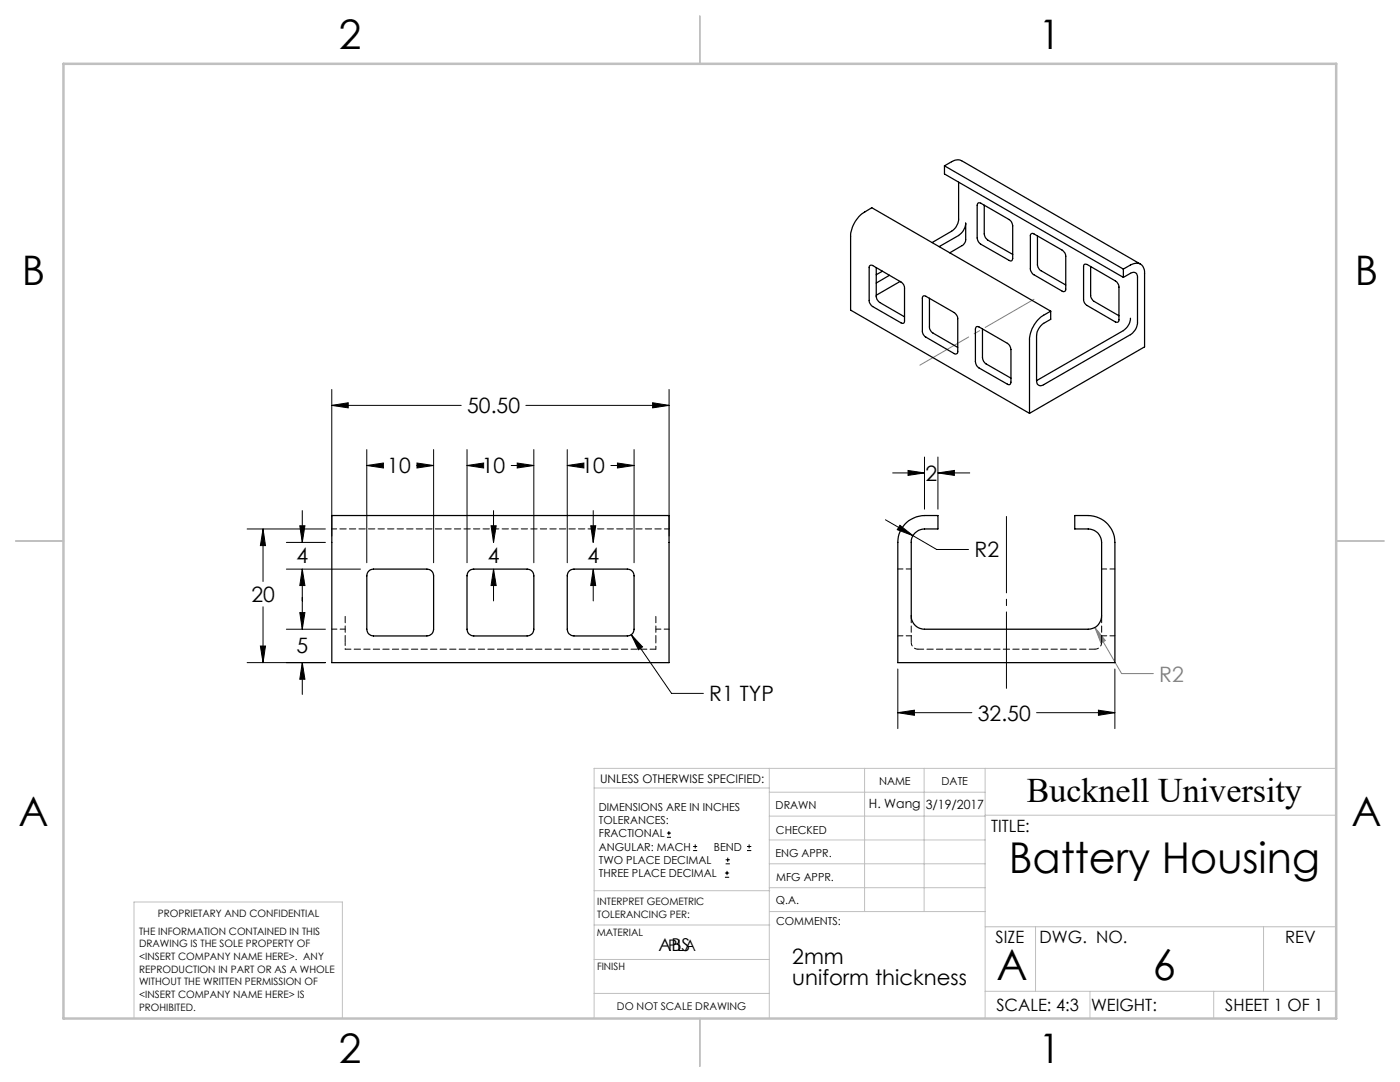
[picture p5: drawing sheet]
<svg xmlns="http://www.w3.org/2000/svg" width="279mm" height="216mm" viewBox="0 0 279 216" stroke-linecap="round" stroke-linejoin="round" font-family="sans-serif">
<g fill="none" stroke="#000" stroke-width=".2">
<path d="M66.2 77.7v29.3M133.5 77.7v29.3M66.2 80.9l3.3-.5v1zM66.2 80.9h25.8M73.2 92.9l3.3-.5v1zM73.2 89.7v22.6M73.2 92.9h2.9M83.1 92.9h3.4M83.2 92.4l3.3 .5-3.3 .5zM86.5 89.7v22.6M93.2 92.9l3.3-.5v1zM93.2 92.9h1.8"/>
<path d="M93.2 89.7v22.6M102 92.9h4.5M103.2 92.4l3.3 .5-3.3 .5zM105 80.9h28.5M106.5 89.7v22.6M113.2 92.9l3.3-.5v1zM113.2 92.9h1.7M113.2 89.7v22.6M121.9 92.9h4.6M123.2 92.4l3.3 .5-3.3 .5zM126.5 89.7v22.6M130.2 80.4l3.3 .5-3.3 .5z"/>
<path d="M178.2 94.4h6.3M181.2 93.9l3.3 .5-3.3 .5zM184.5 91.2v10.4M187.2 94.4l3.3-.5v1zM187.2 91.2v10.4M187.2 94.4h6.3M49.3 105.6h15.6M52.5 105.6l.5 3.3h-1zM52.5 105.6v10.4M57.2 113.6h14.7M57.2 108.2h7.7M59.8 104.9h1.1l-.6 3.3z"/>
<path d="M60.3 113.6l.6 3.2h-1.1zM60.3 101.9v6.3M60.3 113.6v12M98 104.9h1l-.5 3.3zM98.5 113.6l.5 3.2h-1zM98.5 101.9v6.3M98.5 113.6v6.3M117.9 104.9h1l-.5 3.3zM118.4 113.6l.5 3.2h-1zM118.4 101.9v6.3M118.4 113.6v6.3M176.7 103.7l5.5 3.2"/>
<path d="M179.6 104.8l2.6 2.1-3.1-1.2zM182.2 106.9l4.7 2.7h6.4M49.3 132.2h15.6M52 128.9h1l-.5 3.3zM52.5 121.1v11.1M57.2 125.6h7.7M59.8 122.2h1.1l-.6 3.4zM60.3 132.2l.6 3.3h-1.1zM60.3 132.2v6.4M126 126.6l2.2 2.5-.8 .5zM126 126.6l8 11.8h6.4M179.2 133.5v11.9"/>
<path d="M222.5 133.5v11.9M179.2 142.2h14.8M179.2 142.2l3.3-.5v1zM206.9 142.2h15.6M219.2 141.7l3.3 .5-3.3 .5zM133.1 167.1h.8M133.1 166.2h.8M133.5 165.8v.9M138.3 169.7h.8M138.3 168.9h.8M138.7 168.5v.8M144.7 175h.8"/>
<path d="M144.7 174.2h.8M144.8 172.4h.9M144.8 171.6h.9M145.1 173.8v.8M145.2 171.1v.9M149.1 169.7h.8M149.1 168.9h.8M149.5 168.5v.8"/>
</g>
<path d="M218.5 125.2l2.1 2.6-.9 .5zM218.5 125.2l5.3 9.2h6.4" fill="none" stroke="#808080" stroke-width=".2"/>
<path d="M200.9 138.6v-36.7" fill="none" stroke="#000" stroke-width=".2" stroke-dasharray="15.2 1.3 1.3 1.3" stroke-dashoffset="-1.2"/>
<g fill="none" stroke="#c0c0c0" stroke-width=".2">
<path d="M118.6 157.2h34.9M153.5 153.3v49.9M153.5 158.1h43.1M172.5 153.3v28.6M184.4 153.3v28.6M196.6 153.3v49.9M266.7 153.3h-148.1v49.9M118.6 177.7h35M153.5 167.6h43.1M153.5 162.8h43.1M153.5 172.4h43.1M153.5 177.1h43.1"/>
<path d="M196.6 162.7h70.1M118.6 198.2h34.9M118.6 191.5h34.9M118.6 184.6h35M153.6 181.9h43M196.6 197.8h70.1M196.6 184.9h70.1M206.7 184.9v12.9M217.5 197.8v5.4M242.2 197.8v5.4M252.2 184.9v12.9M26.7 203.2v-23.2h41.6v23.2"/>
</g>
<path d="M139.7 3.2v9.5M3.1 107.9h9.6M266.7 107.9h9.5M139.7 203.2v9.6" fill="none" stroke="#c0c0c0" stroke-width=".25"/>
<path d="M12.7 12.7h254v190.5h-254z" fill="none" stroke="#c0c0c0" stroke-width=".5"/>
<path d="M206.4 59.7l-22.8 13.2" fill="none" stroke="#808080" stroke-width=".2" stroke-dasharray="15.2 1.3 1.3 1.3" stroke-dashoffset="4"/>
<path d="M52.5 105.6l.5 3.3h-1zM52 128.9h1l-.5 3.3zM60.3 132.2l.6 3.3h-1.1zM59.8 122.2h1.1l-.6 3.4zM66.2 80.9l3.3-.5v1zM130.2 80.4l3.3 .5-3.3 .5zM60.3 113.6l.6 3.2h-1.1zM59.8 104.9h1.1l-.6 3.3zM98.5 113.6l.5 3.2h-1zM98 104.9h1l-.5 3.3zM118.4 113.6l.5 3.2h-1zM117.9 104.9h1l-.5 3.3zM73.2 92.9l3.3-.5v1zM83.2 92.4l3.3 .5-3.3 .5zM93.2 92.9l3.3-.5v1zM103.2 92.4l3.3 .5-3.3 .5zM113.2 92.9l3.3-.5v1zM123.2 92.4l3.3 .5-3.3 .5zM126 126.6l1.4 3 .8-.5zM179.2 142.2l3.3-.5v1zM219.2 141.7l3.3 .5-3.3 .5zM179.6 104.8l-.5 .9 3.1 1.2zM181.2 93.9l3.3 .5-3.3 .5zM187.2 94.4l3.3-.5v1z" fill="#000"/>
<path d="M218.5 125.2l2.1 2.6-.9 .5z" fill="#808080"/>
<g fill="none" stroke="#000" stroke-width=".25">
<path d="M188.5 33.1l1.4-.8a2.01 2.01 0 0 1 2-.2l35.7 20.6M188.5 33.1l35.7 20.6M188.5 33.1v1.6l35.7 20.7M191.3 36.4v7.3a3.1 3.1 0 0 1-1.4 2.4l-3.9 2.3M173.6 53h.6l5.6 3.3a1.38 1.38 0 0 1 .7 1.2v6.5a.41 .41 0 0 1-.2 .5 .41 .41 0 0 1-.5-.1l-5.6-3.2a1.6 1.6 0 0 1-.7-1.3v-6.6zM174.9 53.4v5.7a1.6 1.6 0 0 0 .7 1.3l4.9 2.8M176.1 54.1l-1.2 .7M177.5 54.9l-2.6 1.6M179.6 56.2l-4.7 2.7M184.3 59.1h.5l5.6 3.3a1.6 1.6 0 0 1 .7 1.2v6.5a.44 .44 0 0 1-.2 .5 .44 .44 0 0 1-.5 0l-5.6-3.3a1.38 1.38 0 0 1-.7-1.2v-6.7zM185.5 59.5v5.7a1.6 1.6 0 0 0 .7 1.3l4.9 2.8M187.4 49.2l3.9-2.2a3.2 3.2 0 0 0 1.4-2.5v3.3a1.47 1.47 0 0 1-.7 1.2l-2.5 1.4"/>
<path d="M195.2 40.6l.5-.1 5.7 3.3a1.6 1.6 0 0 1 .7 1.2v6.6a.42 .42 0 0 1-.2 .4 .42 .42 0 0 1-.5 0l-5.7-3.3a1.6 1.6 0 0 1-.7-1.2v-6.5zM196.4 41v5.7a1.6 1.6 0 0 0 .7 1.2l5 2.9M205.7 46.7l.3-.1 .3 .1 5.7 3.2a1.38 1.38 0 0 1 .7 1.3v6.5a.43 .43 0 0 1-.2 .5 .43 .43 0 0 1-.5-.1l-5.7-3.3a1.62 1.62 0 0 1-.7-1.2v-6.7zM207 47.1v5.7a1.62 1.62 0 0 0 .8 1.2l4.9 2.9M216.4 52.7l.6 .1 5.6 3.3a1.6 1.6 0 0 1 .7 1.2v6.5a.44 .44 0 0 1-.2 .5 .44 .44 0 0 1-.5-.1l-5.6-3.2a1.38 1.38 0 0 1-.7-1.3v-6.6zM217.7 53.2v5.7a1.6 1.6 0 0 0 .7 1.2l4.9 2.9M224.2 55.4l1.4-.9a.85 .85 0 0 1 1-.1 .85 .85 0 0 1 .4 1v8.9a2.97 2.97 0 0 1-1.4 2.5l-17.3 10a.86 .86 0 0 1-1 .1 .86 .86 0 0 1-.4-.9M224.2 53.7l1.4-.8a1.72 1.72 0 0 1 2-.2 1.72 1.72 0 0 1 .8 1.8v14.7l-22.9 13.3M224.2 53.7v1.7M194.8 65.3l.6-.1 5.6 3.3a1.6 1.6 0 0 1 .8 1.2v6.6a.42 .42 0 0 1-.3 .4 .42 .42 0 0 1-.5 0l-5.6-3.3a1.6 1.6 0 0 1-.7-1.2v-6.5zM196.1 65.7v5.7a1.6 1.6 0 0 0 .7 1.2l5 2.9M209.7 62.1v1.6l-1.4 .8a3.2 3.2 0 0 0-1.4 2.5v9"/>
<path d="M209.7 62.1l-1.4 .8a6.2 6.2 0 0 0-2.8 4.9v14.7M209.7 62.1l-35.7-20.6-1.4 .8a6 6 0 0 0-2.8 4.9v14.7l35.7 20.6M225.6 63.5a3.2 3.2 0 0 1-1.4 2.5l-17.3 10M66.2 102.9h67.3v29.3h-67.3zM73.6 113.9l.4-.2 .5-.1h10.7a1.33 1.33 0 0 1 1.3 1.3v10.7a1.33 1.33 0 0 1-1.3 1.3h-10.7a1.33 1.33 0 0 1-1.3-1.3v-10.7l.1-.5zM93.6 113.9l.4-.2 .5-.1h10.7a1.33 1.33 0 0 1 1.3 1.3v10.7a1.33 1.33 0 0 1-1.3 1.3h-10.7a1.33 1.33 0 0 1-1.3-1.3v-10.7l.1-.5zM113.6 113.9l.4-.2 .5-.1h10.7a1.33 1.33 0 0 1 1.3 1.3v10.7a1.33 1.33 0 0 1-1.3 1.3h-10.7a1.33 1.33 0 0 1-1.3-1.3v-10.7l.1-.5zM180.9 104.2l1.9-1a10.4 10.4 0 0 1 4.4-.3v2.7h-2.7a2.65 2.65 0 0 0-2.6 2.6v14.7a2.65 2.65 0 0 0 2.6 2.7h32.7a2.65 2.65 0 0 0 2.7-2.7v-14.7a2.65 2.65 0 0 0-2.7-2.6h-2.7v-2.7a10.4 10.4 0 0 1 4.3 .3 5.4 5.4 0 0 1 3.7 5v24h-43.3v-24a5.3 5.3 0 0 1 1.7-4z"/>
</g>
<path d="M133.6 105.5h-67.4M181.9 113.5h-2.7M222.5 113.5h-2.6M66.2 125.5h2.7M130.9 125.5h2.7M179.2 126.9h2.7M219.9 126.9h2.6" fill="none" stroke="#000" stroke-width=".2" stroke-dasharray="1.3 .6" stroke-dashoffset=".3"/>
<path d="M68.9 128.2v-5.3M130.9 128.2v-5.3M181.9 128.2v-5.3M219.9 128.2v-5.3" fill="none" stroke="#000" stroke-width=".2" stroke-dasharray="1.3 .6" stroke-dashoffset="-.1"/>
<path d="M68.9 128.2v1.3M130.9 129.5v-1.3" fill="none" stroke="#000" stroke-width=".2" stroke-dasharray="1.3 .6" stroke-dashoffset=".7"/>
<path d="M68.9 129.5h62M218.5 129.5h-35.3" fill="none" stroke="#000" stroke-width=".2" stroke-dasharray="1.3 .6" stroke-dashoffset=".1"/>
<path d="M183.2 129.5a1.33 1.33 0 0 1-1.3-1.3M219.9 128.2a1.33 1.33 0 0 1-1.4 1.3" fill="none" stroke="#000" stroke-width=".2" stroke-dasharray="1.3 .6" stroke-dashoffset=".5"/>
<g font-size="8.5">
<text x="201.3" y="174.2">Battery Housing</text>
<text x="198.9" y="195.5">A</text>
<text x="230.1" y="195.5">6</text>
</g>
<g font-size="8.1">
<text x="67.6" y="9.7">2</text>
<text x="207.3" y="9.7">1</text>
<text x="4.4" y="57">B</text>
<text x="270.4" y="57">B</text>
<text x="3.7" y="164.9">A</text>
<text x="269.7" y="164.9">A</text>
<text x="67.6" y="212.2">2</text>
<text x="207.3" y="212.2">1</text>
</g>
<text font-size="6.9" x="204.9" y="160.1">Bucknell University</text>
<g font-size="4.2">
<text x="93.2" y="82.5">50.50</text>
<text x="77.3" y="94.5">10</text>
<text x="96.2" y="94.5">10</text>
<text x="116.1" y="94.5">10</text>
<text x="184.7" y="96">2</text>
<text x="59.2" y="112.3">4</text>
<text x="97.3" y="112.3">4</text>
<text x="117.2" y="112.4">4</text>
<text x="194.5" y="111.2">R2</text>
<text x="50.2" y="120.1">20</text>
<text x="59.2" y="130.2">5</text>
<text x="141.6" y="139.9">R1 TYP</text>
<text x="195.2" y="143.8">32.50</text>
<text x="158.1" y="192.4">2mm</text>
<text x="158.1" y="196.6">uniform thickness</text>
</g>
<text font-size="4.2" fill="#808080" x="231.4" y="136">R2</text>
<text font-size="3.5" x="131.4" y="189.8">ABS</text>
<g font-size="3.4">
<text x="197.8" y="166">TITLE:</text>
<text x="198.7" y="188.1">SIZE</text>
<text x="207.5" y="188.1">DWG. NO.</text>
<text x="256.5" y="188.2">REV</text>
<text x="198.8" y="201.7">SCALE: 4:3</text>
<text x="217.7" y="201.8">WEIGHT:</text>
<text x="244.5" y="201.7">SHEET 1 OF 1</text>
</g>
<text font-size="3.2" x="133.3" y="189.8">PLA</text>
<g font-size="2.5">
<text x="173.4" y="161.3">H. Wang</text>
<text x="184.7" y="161.4">3/19/2017</text>
</g>
<text font-size="2.4" x="119.8" y="156.2">UNLESS OTHERWISE SPECIFIED:</text>
<g font-size="2.2">
<text x="119.5" y="161.8">DIMENSIONS ARE IN INCHES</text>
<text x="154.8" y="161.4">DRAWN</text>
<text x="175.4" y="156.6">NAME</text>
<text x="187.9" y="156.7">DATE</text>
<text x="119.5" y="164.4">TOLERANCES:</text>
<text x="119.5" y="167.1">FRACTIONAL</text>
<text x="154.9" y="166.3">CHECKED</text>
<text x="119.5" y="169.7">ANGULAR: MACH</text>
<text x="119.5" y="172.4">TWO PLACE DECIMAL</text>
<text x="142.5" y="169.7">BEND</text>
<text x="154.8" y="171">ENG APPR.</text>
<text x="119.5" y="175">THREE PLACE DECIMAL</text>
<text x="154.9" y="175.7">MFG APPR.</text>
<text x="154.9" y="180.4">Q.A.</text>
<text x="154.9" y="184.6">COMMENTS:</text>
</g>
<text font-size="2.1" x="123.1" y="201.6">DO NOT SCALE DRAWING</text>
<g font-size="2">
<text x="31.5" y="182.9">PROPRIETARY AND CONFIDENTIAL</text>
<text x="119.2" y="180.6">INTERPRET GEOMETRIC</text>
<text x="119.2" y="183.1">TOLERANCING PER:</text>
<text x="27.8" y="186.5">THE INFORMATION CONTAINED IN THIS</text>
<text x="27.8" y="189">DRAWING IS THE SOLE PROPERTY OF</text>
<text x="27.8" y="191.6">&lt;INSERT COMPANY NAME HERE&gt;. ANY</text>
<text x="119.1" y="186.7">MATERIAL</text>
<text x="27.8" y="194.1">REPRODUCTION IN PART OR AS A WHOLE</text>
<text x="27.8" y="196.6">WITHOUT THE WRITTEN PERMISSION OF</text>
<text x="119.1" y="193.5">FINISH</text>
<text x="27.8" y="199.1">&lt;INSERT COMPANY NAME HERE&gt; IS</text>
<text x="27.8" y="201.7">PROHIBITED.</text>
</g>
</svg>
